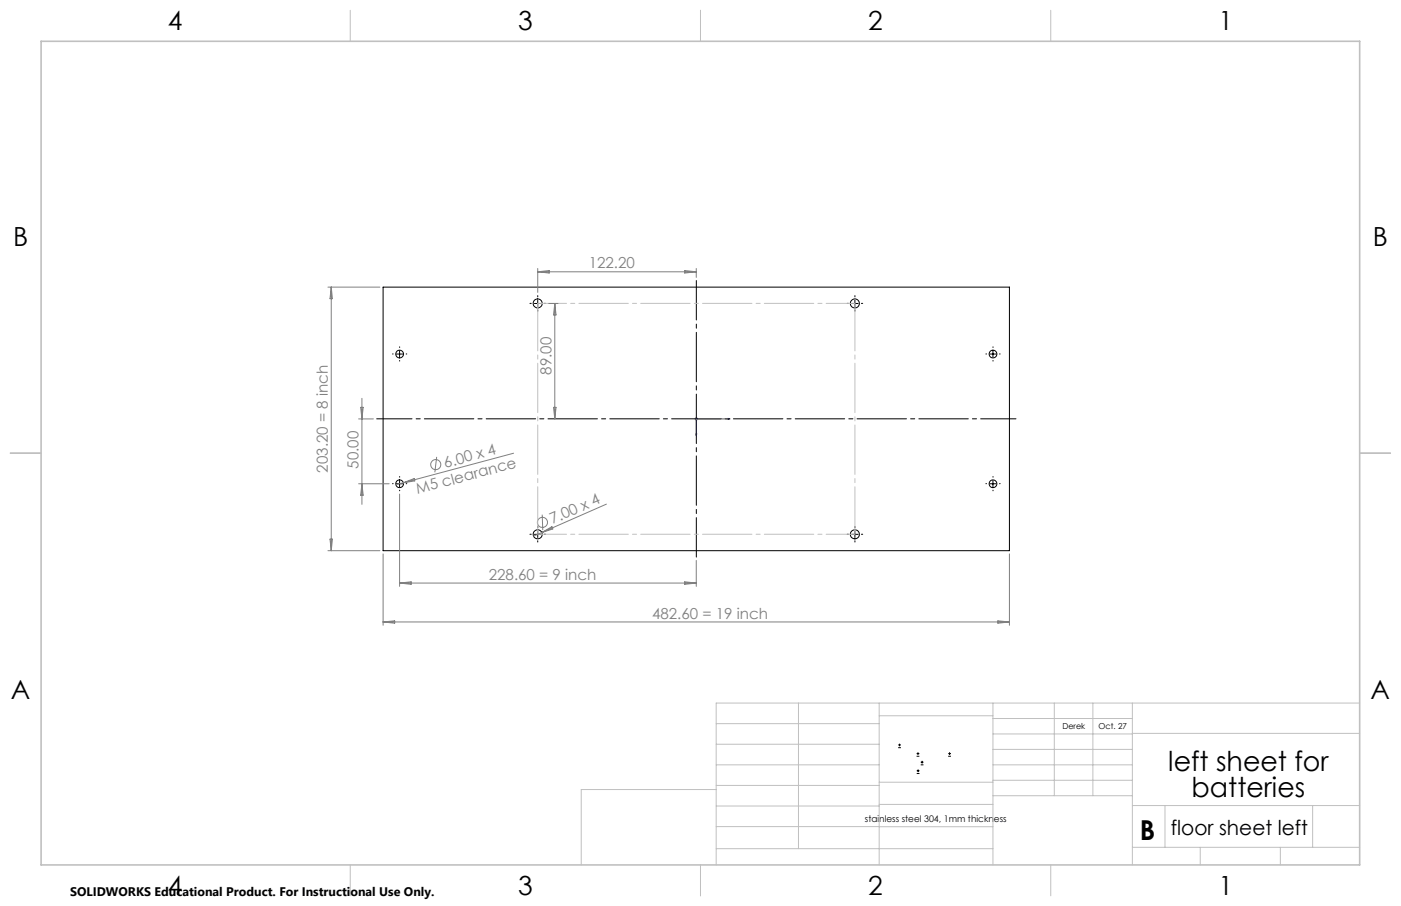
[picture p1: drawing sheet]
<svg xmlns="http://www.w3.org/2000/svg" width="432mm" height="279mm" viewBox="0 0 432 279" stroke-linecap="round" stroke-linejoin="round" font-family="sans-serif">
<g fill="none" stroke="#000" stroke-width=".31">
<path d="M118.1 88.5h193v81.3h-193zM164.7 93.6h2M165.7 92.6v2M262.5 93.6h2M263.5 92.6v2M122.2 109.2h1.9M123.2 108.2v2M305 109.2h2M306 108.2v2M122.2 149.2h1.9M123.2 148.2v2M305 149.2h2"/>
<path d="M306 148.2v2M164.7 164.8h2M165.7 163.8v2M262.5 164.8h2M263.5 163.8v2M276.8 230.6h.9M276.8 229.7h.9M277.2 229.3v.9M282.5 233.2h.9M282.5 232.4h.9M282.5 238.5h.9M282.5 237.7h.9"/>
<path d="M282.9 232v.8M283 237.3v.8M283.8 235.9h.8M283.8 235.1h.8M284.2 234.6v.9M292.2 233.2h.9M292.2 232.4h.9M292.7 232v.8"/>
<circle cx="165.7" cy="93.6" r="1.4"/>
<circle cx="263.5" cy="93.6" r="1.4"/>
<circle cx="123.2" cy="109.2" r="1.2"/>
<circle cx="306.1" cy="109.2" r="1.2"/>
<circle cx="123.2" cy="149.2" r="1.2"/>
<circle cx="306.1" cy="149.2" r="1.2"/>
<circle cx="165.7" cy="164.8" r="1.41"/>
<circle cx="263.5" cy="164.8" r="1.41"/>
</g>
<g fill="none" stroke="#808080" stroke-width=".31">
<path d="M101.1 88.5h16M102.1 88.5v81.3M102.1 88.5l.3 3.6h-.7zM165.7 82.8v7.4M165.7 83.8h48.9M165.7 83.8l3.6-.4v.8zM169.1 93.6h2.9M171 93.6v35.6M171 93.6l.4 3.5h-.8zM211 83.4l3.6 .4-3.6 .4zM214.6 82.8v2.7M110.5 129.2h4.6"/>
<path d="M111.2 125.6h.7l-.4 3.6zM111.5 122.8v32.7M158.3 139.8l-34 9.1M170.6 125.6h.8l-.4 3.6zM214.1 129.2h1M214.2 128.8l.7 .7M214.6 128.7v1M214.9 128.8l-.7 .7M110.5 149.2h9.4M111.5 149.2l.4 3.5h-.7zM123.2 152.4v28.4M124.3 148.9l-2.3 .6"/>
<path d="M124.3 148.9l3.4-1.3 .1 .7zM134.6 140.9l-.6 4.8M167.1 158.7l.2 4.8M186.9 155.5l-22.5 9.8M101.1 169.8h16M101.7 166.3h.7l-.3 3.5zM118.1 170.8v22M123.2 179.8h91.4M123.2 179.8l3.5-.4v.8zM167 164.2l3.1-1.8 .3 .7zM211 179.4l3.6 .4-3.6 .4zM214.6 172.8v8"/>
<path d="M311.1 170.8v22M118.1 191.8h193M118.1 191.8l3.5-.3v.7zM307.6 191.5l3.5 .3-3.5 .4z"/>
<circle cx="134.3" cy="143.3" r="1.56"/>
<circle cx="167.2" cy="161.1" r="1.56"/>
</g>
<path d="M214.5 133.8h.2l-.1 .6zM224.5 129l.5 .2-.5 .1zM225 129.2h-10.4v5.2" fill="none" stroke="#00f" stroke-width=".31"/>
<path d="M116.1 129.2h197" fill="none" stroke="#000" stroke-width=".31" stroke-dasharray="15.2 1.3 1.3 1.3" stroke-dashoffset="4.4"/>
<path d="M214.6 171.8v-85.3" fill="none" stroke="#000" stroke-width=".31" stroke-dasharray="15.2 1.3 1.3 1.3" stroke-dashoffset="3.1"/>
<g fill="none" stroke="#000" stroke-width=".31" stroke-dasharray="15.2 1.3 1.3 1.3">
<path d="M163.7 93.6h-.4M165.7 91.6v-.4M165.7 95.6v.4M167.7 93.6h.4M261.5 93.6h-.4M263.5 91.6v-.4M263.5 95.6v.4M265.5 93.6h.4M121.2 109.2h-.2M123.2 107.2v-.2M123.2 111.2v.2M125.2 109.2h.2"/>
<path d="M304.1 109.2h-.2M306.1 107.2v-.2M306.1 111.2v.2M308.1 109.2h.2M121.2 149.2h-.2M123.2 147.2v-.2M123.2 151.2v.2M125.2 149.2h.2M304.1 149.2h-.2M306.1 147.2v-.2M306.1 151.2v.2M308.1 149.2h.2"/>
<path d="M163.7 164.8h-.4M165.7 162.8v-.4M165.7 166.8v.4M167.7 164.8h.4M261.5 164.8h-.4M263.5 162.8v-.4M263.5 166.8v.4M265.5 164.8h.4"/>
</g>
<path d="M165.7 93.6v71.2M263.5 164.8v-71.2" fill="none" stroke="#c0c0c0" stroke-width=".31" stroke-dasharray="15.2 1.3 1.3 1.3" stroke-dashoffset=".6"/>
<path d="M263.5 93.6h-97.8M165.7 164.8h97.8" fill="none" stroke="#c0c0c0" stroke-width=".31" stroke-dasharray="15.2 1.3 1.3 1.3" stroke-dashoffset="6.4"/>
<g fill="none" stroke="#c0c0c0" stroke-width=".31">
<path d="M108 3.2v9.5M215.9 3.2v9.5M323.8 3.2v9.5M3.1 139.7h9.6M419.1 139.7h9.5M246.1 216.8v44.9M271 216.8v49.9M306 216.8v49.9M324.9 216.8v28.6M336.8 216.8v28.6M349 216.8v49.9M419.1 216.8h-198.4v49.9"/>
<path d="M220.7 235.9h50.3M220.7 229.5h50.3M220.7 223.2h50.3M271 220.7h35M306 231.1h43M306 226.3h43M306 221.6h43M306 235.9h43M349 226.2h70.1M220.7 248.6h50.3M220.7 242.2h50.3M220.7 254.9h50.3"/>
<path d="M220.7 243.5h-41.6v23.2M271 255h35M271 248.1h35M271 241.2h35M306 245.4h43M306 240.6h43M349 248.4h70.1M359.1 248.4v12.9M404.6 248.4v12.9M108 266.7v9.6M215.9 266.7v9.6M220.7 261.7h85.3"/>
<path d="M323.8 266.7v9.6M349 261.3h70.1M369.9 261.3v5.4M394.6 261.3v5.4"/>
</g>
<path d="M12.7 12.7h406.4v254h-406.4z" fill="none" stroke="#c0c0c0" stroke-width=".5"/>
<path d="M214.5 133.8h.2l-.1 .6zM224.5 129l.5 .2-.5 .1z" fill="#00f"/>
<g font-size="8.5">
<text x="360.1" y="237.7">left sheet for</text>
<text x="367.3" y="245.8">batteries</text>
<text x="351.3" y="259">B</text>
</g>
<g font-size="8.1">
<text x="51.7" y="9.3">4</text>
<text x="159.7" y="9.3">3</text>
<text x="267.6" y="9.3">2</text>
<text x="375.6" y="9.3">1</text>
<text x="4" y="76">B</text>
<text x="423.1" y="76">B</text>
<text x="3.3" y="215.7">A</text>
<text x="422.4" y="215.7">A</text>
<text x="51.7" y="276">4</text>
<text x="159.7" y="276">3</text>
<text x="267.6" y="276">2</text>
<text x="375.6" y="276">1</text>
</g>
<text font-size="6.3" x="360.9" y="257.6">floor sheet left</text>
<g font-size="4.7" fill="#808080">
<text x="181.5" y="82.8">122.20</text>
<text x="170" y="115.6" transform="rotate(-90 170 115.6)">89.00</text>
<text x="101.1" y="145.7" transform="rotate(-90 101.1 145.7)">203.20 = 8 inch</text>
<text x="110.5" y="144.5" transform="rotate(-90 110.5 144.5)">50.00</text>
<text x="137.2" y="144.3" transform="rotate(-15 137.2 144.3)">6.00 x 4</text>
<text x="128.7" y="152.3" transform="rotate(-15 128.7 152.3)">M5 clearance</text>
<text x="170.2" y="161.6" transform="rotate(-24 170.2 161.6)">7.00 x 4</text>
<text x="150.7" y="178.8">228.60 = 9 inch</text>
<text x="201" y="190.8">482.60 = 19 inch</text>
</g>
<text font-size="3.8" x="21.6" y="276.3">SOLIDWORKS Educational Product. For Instructional Use Only.</text>
<text font-size="2.8" x="266.6" y="253.4">stainless steel 304, 1mm thickness</text>
<g font-size="2.5">
<text x="327.4" y="224.8">Derek</text>
<text x="338.6" y="224.9">Oct. 27</text>
</g>
</svg>
